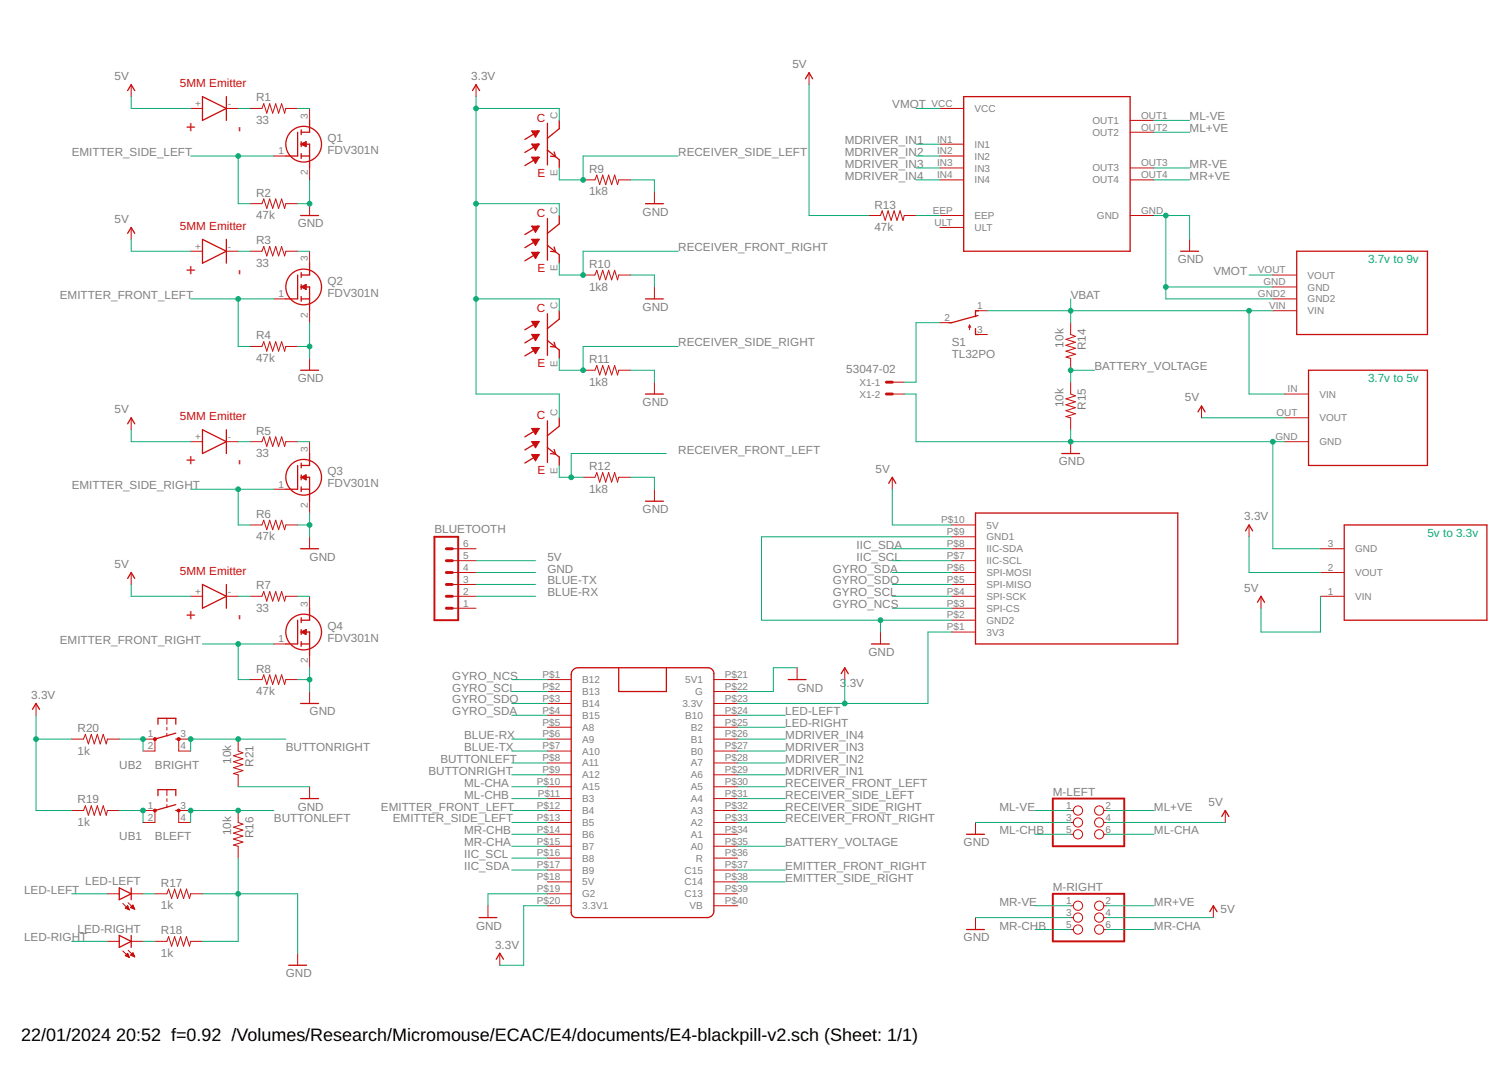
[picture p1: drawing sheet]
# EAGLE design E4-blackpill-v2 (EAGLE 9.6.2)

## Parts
BLUETOOTH  MA06-1  [MA06-1]
DET-FRONTLEFT  RECEIVER  [RECEIVER]
DET-FRONTRIGHT  RECEIVER  [RECEIVER]
DET-SIDELEFT  RECEIVER  [RECEIVER]
DET-SIDERIGHT  RECEIVER  [RECEIVER]
IR-FRONTLEFT  EMITTER  [EMITTER]
IR-FRONTRIGHT  EMITTER  [EMITTER]
IR-SIDELEFT  EMITTER  [EMITTER]
IR-SIDERIGHT  EMITTER  [EMITTER]
LED-LEFT  LEDSML0603  [SML0603]
LED-RIGHT  LEDSML0603  [SML0603]
M-LEFT  PINHD-2X3  [2X03]
M-RIGHT  PINHD-2X3  [2X03]
Q1  FDV301N  [SOT96P237X111-3N]
Q2  FDV301N  [SOT96P237X111-3N]
Q3  FDV301N  [SOT96P237X111-3N]
Q4  FDV301N  [SOT96P237X111-3N]
R1  33  RESISTOR1206  [1206]
R2  47k  RESISTOR0603-RES  [0603-RES]
R3  33  RESISTOR1206  [1206]
R4  47k  RESISTOR0603-RES  [0603-RES]
R5  33  RESISTOR1206  [1206]
R6  47k  RESISTOR0603-RES  [0603-RES]
R7  33  RESISTOR1206  [1206]
R8  47k  RESISTOR0603-RES  [0603-RES]
R9  1k8  RESISTOR0603-RES  [0603-RES]
R10  1k8  RESISTOR0603-RES  [0603-RES]
R11  1k8  RESISTOR0603-RES  [0603-RES]
R12  1k8  RESISTOR0603-RES  [0603-RES]
R13  47k  RESISTOR0603-RES  [0603-RES]
R14  10k  RESISTOR0603-RES  [0603-RES]
R15  10k  RESISTOR0603-RES  [0603-RES]
R16  10k  RESISTOR0603-RES  [0603-RES]
R17  1k  RESISTOR0603-RES  [0603-RES]
R18  1k  RESISTOR0603-RES  [0603-RES]
R19  1k  RESISTOR0603-RES  [0603-RES]
R20  1k  RESISTOR0603-RES  [0603-RES]
R21  10k  RESISTOR0603-RES  [0603-RES]
S1  TL32PO  [TL3XPO]
U$1  E4_SPI-IIC  [E4_SPI-IIC]
U$3  DRV8833  [DRV8833]
U$4  BUCK3TO9BUCK3TO9-HORIZONTAL  [BUCK3TO9-HORIZONTAL]
U$5  BUCK3TO5  [BUCK3TO5-H]
U$7  BLACK_PILL  [BLACK_PILL]
U$8  3V3-CONV3V3CONV  [6410-03]
UB1  BLEFT  TAC_SWITCHPTH  [TACTILE-PTH]
UB2  BRIGHT  TAC_SWITCHPTH  [TACTILE-PTH]
X1  53047-02  [53047-02]

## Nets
3.3V: DET-FRONTLEFT.C DET-FRONTRIGHT.C DET-SIDELEFT.C DET-SIDERIGHT.C R19.1 R20.1 U$1.P$1(3V3) U$7.P$20(3.3V1) U$7.P$23(3.3V) U$8.2(VOUT)
5V: BLUETOOTH.5 IR-FRONTLEFT.+ IR-FRONTRIGHT.+ IR-SIDELEFT.+ IR-SIDERIGHT.+ M-LEFT.4 M-RIGHT.4 R13.1 U$1.P$10(5V) U$5.OUT(VOUT) U$8.1(VIN)
BATTERY_VOLTAGE: R14.2 R15.1 U$7.P$35(A0)
BLUE-RX: BLUETOOTH.2 U$7.P$6(A9)
BLUE-TX: BLUETOOTH.3 U$7.P$7(A10)
BUTTONLEFT: R16.1 U$7.P$8(A11) UB1.3 UB1.4
BUTTONRIGHT: R21.1 U$7.P$9(A12) UB2.3 UB2.4
EMITTER_FRONT_LEFT: Q2.1(G) R4.1 U$7.P$12(B4)
EMITTER_FRONT_RIGHT: Q4.1(G) R8.1 U$7.P$37(C15)
EMITTER_SIDE_LEFT: Q1.1(G) R2.1 U$7.P$13(B5)
EMITTER_SIDE_RIGHT: Q3.1(G) R6.1 U$7.P$38(C14)
GND: BLUETOOTH.4 M-LEFT.3 M-RIGHT.3 Q1.2(S) Q2.2(S) Q3.2(S) Q4.2(S) R2.2 R4.2 R6.2 R8.2 R9.2 R10.2 R11.2 R12.2 R15.2 R16.2 R17.2 R18.2 R21.2 U$1.P$2(GND2) U$1.P$9(GND1) U$3.GND U$4.GND U$4.GND2 U$5.GND U$7.P$19(G2) U$7.P$22(G) U$8.3(GND) X1.2
GYRO_NCS: U$1.P$3(SPI-CS) U$7.P$1(B12)
GYRO_SCL: U$1.P$4(SPI-SCK) U$7.P$2(B13)
GYRO_SDA: U$1.P$6(SPI-MOSI) U$7.P$4(B15)
GYRO_SDO: U$1.P$5(SPI-MISO) U$7.P$3(B14)
IIC_SCL: U$1.P$7(IIC-SCL) U$7.P$16(B8)
IIC_SDA: U$1.P$8(IIC-SDA) U$7.P$17(B9)
LED-LEFT: LED-LEFT.A U$7.P$24(B10)
LED-RIGHT: LED-RIGHT.A U$7.P$25(B2)
MDRIVER_IN1: U$3.IN1 U$7.P$29(A6)
MDRIVER_IN2: U$3.IN2 U$7.P$28(A7)
MDRIVER_IN3: U$3.IN3 U$7.P$27(B0)
MDRIVER_IN4: U$3.IN4 U$7.P$26(B1)
ML+VE: M-LEFT.2 U$3.OUT2
ML-CHA: M-LEFT.6 U$7.P$10(A15)
ML-CHB: M-LEFT.5 U$7.P$11(B3)
ML-VE: M-LEFT.1 U$3.OUT1
MR+VE: M-RIGHT.2 U$3.OUT4
MR-CHA: M-RIGHT.6 U$7.P$15(B7)
MR-CHB: M-RIGHT.5 U$7.P$14(B6)
MR-VE: M-RIGHT.1 U$3.OUT3
N$1: IR-FRONTRIGHT.- R7.1
N$2: Q1.3(D) R1.2
N$3: IR-SIDELEFT.- R1.1
N$4: IR-FRONTLEFT.- R3.1
N$5: Q2.3(D) R3.2
N$6: Q4.3(D) R7.2
N$7: IR-SIDERIGHT.- R5.1
N$8: Q3.3(D) R5.2
N$9: R13.2 U$3.EEP
N$10: LED-RIGHT.C R18.1
N$11: LED-LEFT.C R17.1
N$12: R19.2 UB1.1 UB1.2
N$13: R20.2 UB2.1 UB2.2
N$14: S1.2(P) X1.1
RECEIVER_FRONT_LEFT: DET-FRONTLEFT.E R12.1 U$7.P$30(A5)
RECEIVER_FRONT_RIGHT: DET-FRONTRIGHT.E R10.1 U$7.P$33(A2)
RECEIVER_SIDE_LEFT: DET-SIDELEFT.E R9.1 U$7.P$31(A4)
RECEIVER_SIDE_RIGHT: DET-SIDERIGHT.E R11.1 U$7.P$32(A3)
VBAT: R14.1 S1.1(O) U$4.VIN U$5.IN(VIN)
VMOT: U$3.VCC U$4.VOUT
Unconnected: BLUETOOTH.1 BLUETOOTH.6 S1.3(S) U$3.ULT U$7.P$5(A8) U$7.P$18(5V) U$7.P$34(A1) U$7.P$36(R) U$7.P$39(C13) U$7.P$40(VB)

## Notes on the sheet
- 3.7v to 9v
- 3.7v to 5v
- 5v to 3.3v

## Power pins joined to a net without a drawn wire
5V1: U$7.P$21(5V1)

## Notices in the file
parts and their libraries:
SparkFun: Licensing: CC v3.0 Share-Alike You are welcome to use this library for commercial purposes.
